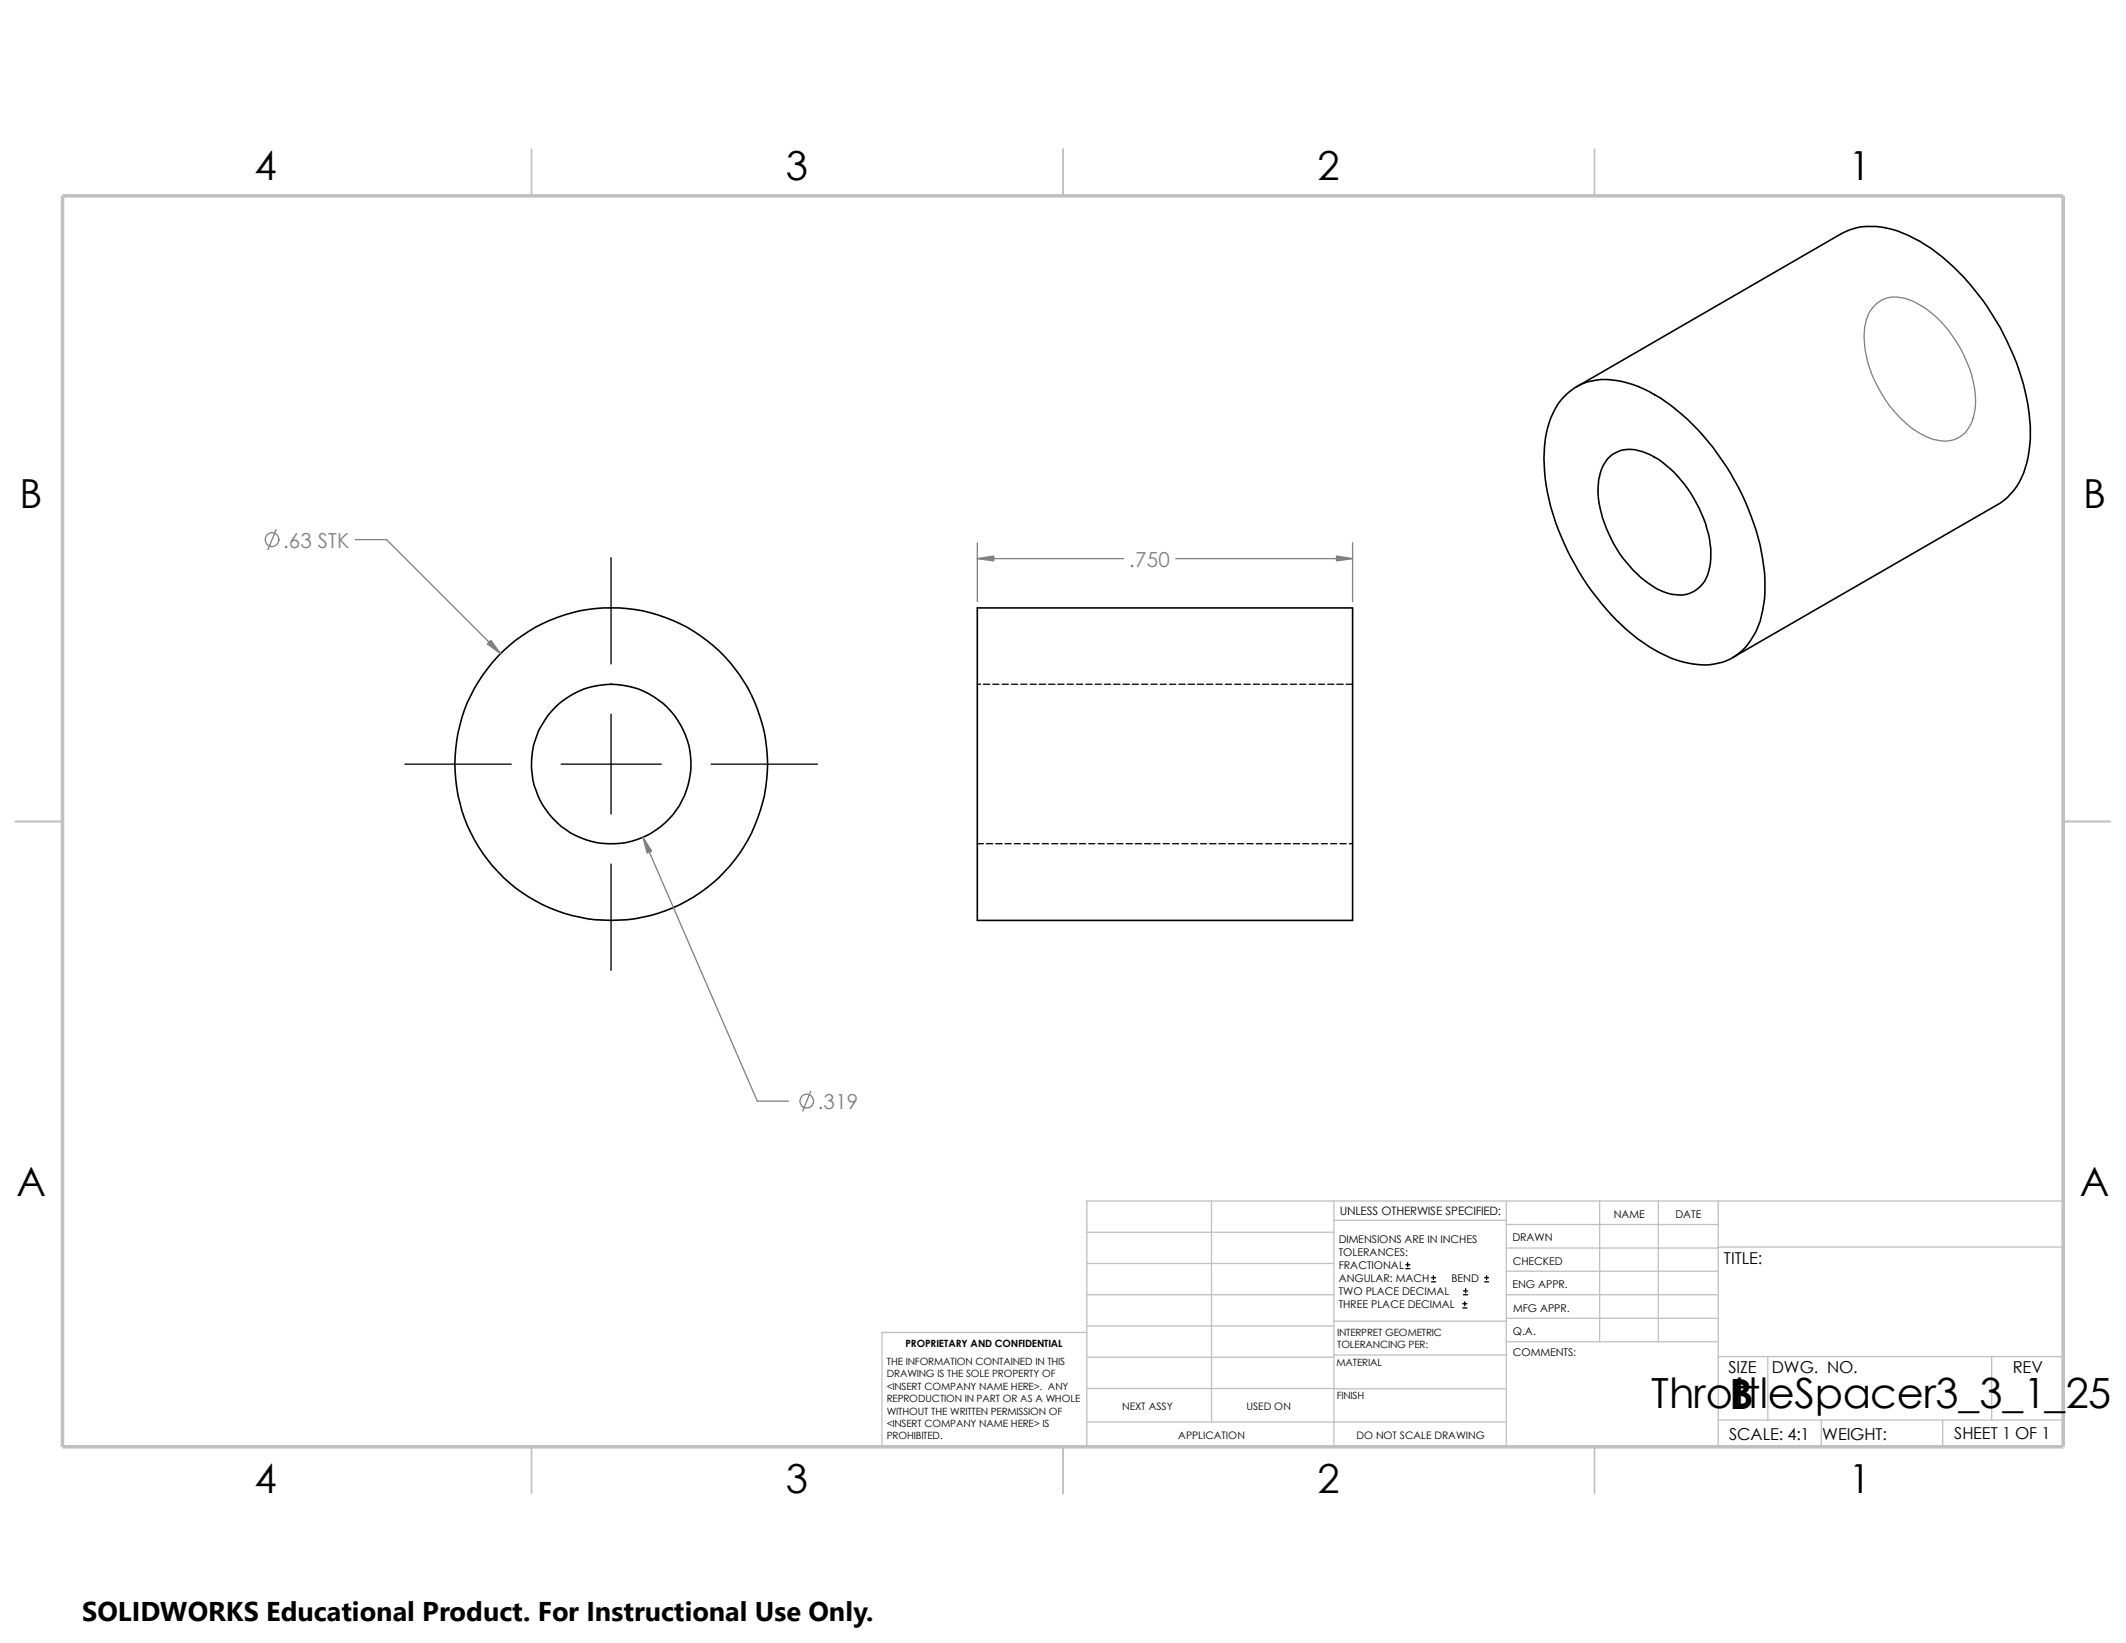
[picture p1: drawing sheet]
<svg xmlns="http://www.w3.org/2000/svg" width="279mm" height="216mm" viewBox="0 0 279 216" stroke-linecap="round" stroke-linejoin="round" font-family="sans-serif">
<g fill="none" stroke="#c0c0c0" stroke-width=".17">
<path d="M159.2 157.8v29.1M175.3 157.8v32.3M198 157.8v32.3M210.2 157.8v18.5M217.9 157.8v18.5M225.8 157.8v32.3M271.1 157.8h-128.3v32.3M142.8 170.1h32.5M142.8 166h32.5M142.8 175.1h-26.9v15M142.8 161.9h32.5M142.8 174.2h32.5"/>
<path d="M142.8 178.4h32.5M175.3 160.4h22.7M175.3 178.1h22.7M175.3 173.6h22.7M198 170.1h27.8M198 173.2h27.8M198 160.9h27.8M198 164h27.8M198 167h27.8M198 176.3h27.8M225.8 163.9h45.3M225.8 178.3h45.3"/>
<path d="M232.3 178.3v8.3M261.7 178.3v8.3M142.8 186.9h55.2M142.8 182.5h32.5M175.3 182.5h22.7M225.8 186.6h45.3M239.4 186.6v3.5M255.3 186.6v3.5"/>
</g>
<path d="M69.8 19.6v6.1M139.7 19.6v6.1M209.5 19.6v6.1M2 107.9h6.2M271.1 107.9h6.2M69.8 190.1v6.2M139.7 190.1v6.2M209.5 190.1v6.2" fill="none" stroke="#c0c0c0" stroke-width=".21"/>
<path d="M8.2 25.7h262.9v164.4h-262.9z" fill="none" stroke="#c0c0c0" stroke-width=".47"/>
<g fill="none" stroke="#000" stroke-width=".21">
<path d="M206 51.7a7.9 7.9 0 0 1 7.8-1.4 20 20 0 0 1 8 4.8 33.2 33.2 0 0 1 10.1 20.2 16.1 16.1 0 0 1-1.1 7.6 7.3 7.3 0 0 1-8.3 4.3 17.6 17.6 0 0 1-8.7-4.4 34.4 34.4 0 0 1-10.6-19 16.5 16.5 0 0 1 .9-9.5 7 7 0 0 1 1.9-2.6zM207.2 50.8l34.8-20.1a9.1 9.1 0 0 1 8.1-.1 24.4 24.4 0 0 1 9.9 8.1 31.2 31.2 0 0 1 6.8 18.2 12.3 12.3 0 0 1-2.2 7.6 6.7 6.7 0 0 1-2 1.8l-34.9 20.1M128.4 79.9h49.4v41h-49.4zM211.2 60.3a4 4 0 0 1 4.7-.9 12 12 0 0 1 5.5 4.3 15.8 15.8 0 0 1 3.4 9.7 4.9 4.9 0 0 1-2.4 4.4 4.8 4.8 0 0 1-4.2-.2 16 16 0 0 1-8.2-12.8 7 7 0 0 1 1.2-4.5z"/>
<circle cx="80.3" cy="100.4" r="10.5"/>
<circle cx="80.3" cy="100.4" r="20.5"/>
</g>
<g fill="none" stroke="#808080" stroke-width=".17">
<path d="M246.6 39.9a4.1 4.1 0 0 1 4.4-.5 13.5 13.5 0 0 1 6.4 6 14 14 0 0 1 2.2 8.2 5 5 0 0 1-1.9 3.7 4.7 4.7 0 0 1-5-.1 15.5 15.5 0 0 1-6.4-7.4 12 12 0 0 1-1-7.8l.5-1.2zM36.3 69.6l-1.1 2.6M46.7 70.9h4.1l15 15M128.4 71.3v7.7M128.4 73.4h19.3M154.5 73.4h23.3M177.8 71.3v7.7M84.5 110l15 34.7h4.1M106.6 143.4l-1.1 2.6"/>
<circle cx="35.7" cy="70.9" r=".91"/>
<circle cx="106" cy="144.7" r=".91"/>
</g>
<g fill="none" stroke="#000" stroke-width=".17">
<path d="M80.3 73.3v13.9M80.3 93.9v13.1M128.4 89.9h.5M129.2 89.9h.8M130.5 89.9h.8M131.7 89.9h.8M132.9 89.9h.8M134.2 89.9h.8M135.4 89.9h.8M136.6 89.9h.8M137.8 89.9h.8M139 89.9h.8"/>
<path d="M140.3 89.9h.8M141.5 89.9h.8M142.7 89.9h.8M143.9 89.9h.8M145.2 89.9h.8M146.3 89.9h.9M147.6 89.9h.8M148.8 89.9h.8M150 89.9h.8M151.3 89.9h.8M152.5 89.9h.8M153.7 89.9h.8"/>
<path d="M154.9 89.9h.8M156.1 89.9h.9M157.4 89.9h.8M158.6 89.9h.8M159.8 89.9h.8M161 89.9h.8M162.3 89.9h.8M163.5 89.9h.8M164.7 89.9h.8M165.9 89.9h.9M167.1 89.9h.9M168.4 89.9h.8"/>
<path d="M169.6 89.9h.8M170.8 89.9h.8M172 89.9h.8M173.3 89.9h.8M174.5 89.9h.8M175.7 89.9h.8M176.9 89.9h.9M53.2 100.4h14M73.7 100.4h13.2M80.3 113.5v14M93.5 100.4h13.9M128.4 110.9h.8"/>
<path d="M129.6 110.9h.9M130.9 110.9h.8M132.1 110.9h.8M133.3 110.9h.8M134.5 110.9h.8M135.8 110.9h.8M137 110.9h.8M138.2 110.9h.8M139.4 110.9h.9M140.6 110.9h.9M141.9 110.9h.8M143.1 110.9h.8"/>
<path d="M144.3 110.9h.8M145.5 110.9h.8M146.8 110.9h.8M148 110.9h.8M149.2 110.9h.8M150.4 110.9h.9M151.6 110.9h.8M152.9 110.9h.8M154.1 110.9h.8M155.3 110.9h.8M156.5 110.9h.9M157.8 110.9h.8"/>
<path d="M159 110.9h.8M160.2 110.9h.8M161.4 110.9h.8M162.6 110.9h.8M163.9 110.9h.8M165.1 110.9h.8M166.3 110.9h.8M167.6 110.9h.8M168.7 110.9h.9M170 110.9h.8M171.2 110.9h.8M172.4 110.9h.8"/>
<path d="M173.7 110.9h.8M174.9 110.9h.8M176.1 110.9h.8M177.3 110.9h.5M184.7 166.7h.6M184.7 166.2h.6M185 165.9v.6M188.1 168.4h.6M188.1 167.9h.6M188.4 167.6v.5M192.2 171.9h.6M192.2 171.3h.6"/>
<path d="M192.3 170.1h.6M192.3 169.6h.6M192.5 171.1v.5M192.6 169.3v.6M195.1 168.4h.5M195.1 167.9h.5M195.4 167.6v.5"/>
</g>
<g fill="#808080" stroke="#808080" stroke-width=".17">
<path d="M64.5 84.2l1.3 1.7-1.7-1.3z"/>
<path d="M84.5 110l1.1 1.8-.6 .3z"/>
<path d="M175.6 73.1l2.2 .3-2.2 .3z"/>
<path d="M128.4 73.4l2.2-.3v.6z"/>
</g>
<path d="M10.8 209.2h104.1v6.7h-104.1z" fill="#fff"/>
<g font-size="5.5">
<text x="217" y="185.1">ThrottleSpacer3_3_1_25</text>
<text x="227.3" y="185.2">B</text>
</g>
<g font-size="5.3">
<text x="33.4" y="23.7">4</text>
<text x="103.3" y="23.7">3</text>
<text x="173.1" y="23.7">2</text>
<text x="243" y="23.7">1</text>
<text x="2.6" y="66.8">B</text>
<text x="273.8" y="66.8">B</text>
<text x="2.2" y="157.2">A</text>
<text x="273.3" y="157.2">A</text>
<text x="33.4" y="196.2">4</text>
<text x="103.3" y="196.2">3</text>
<text x="173.1" y="196.2">2</text>
<text x="243" y="196.2">1</text>
</g>
<text font-size="3.6" x="10.8" y="213">SOLIDWORKS Educational Product. For Instructional Use Only.</text>
<g font-size="2.7" fill="#808080">
<text x="37.2" y="72">.63 STK</text>
<text x="148.4" y="74.5">.750</text>
<text x="107.5" y="145.8">.319</text>
</g>
<g font-size="2.2">
<text x="226.6" y="166.1">TITLE:</text>
<text x="227.2" y="180.4">SIZE</text>
<text x="232.8" y="180.4">DWG. NO.</text>
<text x="264.5" y="180.5">REV</text>
<text x="227.2" y="189.2">SCALE: 4:1</text>
<text x="239.5" y="189.2">WEIGHT:</text>
<text x="256.8" y="189.1">SHEET 1 OF 1</text>
</g>
<text font-size="1.5" x="176.1" y="159.7">UNLESS OTHERWISE SPECIFIED:</text>
<g font-size="1.4">
<text x="212.1" y="160">NAME</text>
<text x="220.2" y="160.1">DATE</text>
<text x="175.9" y="163.4">DIMENSIONS ARE IN INCHES</text>
<text x="175.9" y="165.1">TOLERANCES:</text>
<text x="175.9" y="166.8">FRACTIONAL</text>
<text x="198.8" y="163.1">DRAWN</text>
<text x="198.8" y="166.3">CHECKED</text>
<text x="175.9" y="171.9">THREE PLACE DECIMAL</text>
<text x="175.9" y="170.2">TWO PLACE DECIMAL</text>
<text x="175.9" y="168.5">ANGULAR: MACH</text>
<text x="190.7" y="168.5">BEND</text>
<text x="198.8" y="169.3">ENG APPR.</text>
<text x="198.8" y="172.4">MFG APPR.</text>
<text x="198.8" y="178.1">COMMENTS:</text>
<text x="198.8" y="175.4">Q.A.</text>
<text x="147.5" y="185.3">NEXT ASSY</text>
<text x="163.8" y="185.3">USED ON</text>
<text x="154.9" y="189.1">APPLICATION</text>
<text x="178.3" y="189.1">DO NOT SCALE DRAWING</text>
</g>
<g font-size="1.3">
<text x="116.5" y="179.3">THE INFORMATION CONTAINED IN THIS</text>
<text x="119" y="177">PROPRIETARY AND CONFIDENTIAL</text>
<text x="175.6" y="179.5">MATERIAL</text>
<text x="175.7" y="175.5">INTERPRET GEOMETRIC</text>
<text x="175.7" y="177.1">TOLERANCING PER:</text>
<text x="116.5" y="181">DRAWING IS THE SOLE PROPERTY OF</text>
<text x="116.5" y="182.6">&lt;INSERT COMPANY NAME HERE&gt;. ANY</text>
<text x="116.5" y="184.2">REPRODUCTION IN PART OR AS A WHOLE</text>
<text x="116.5" y="185.9">WITHOUT THE WRITTEN PERMISSION OF</text>
<text x="175.7" y="183.9">FINISH</text>
<text x="116.5" y="187.5">&lt;INSERT COMPANY NAME HERE&gt; IS</text>
<text x="116.5" y="189.1">PROHIBITED.</text>
</g>
</svg>
